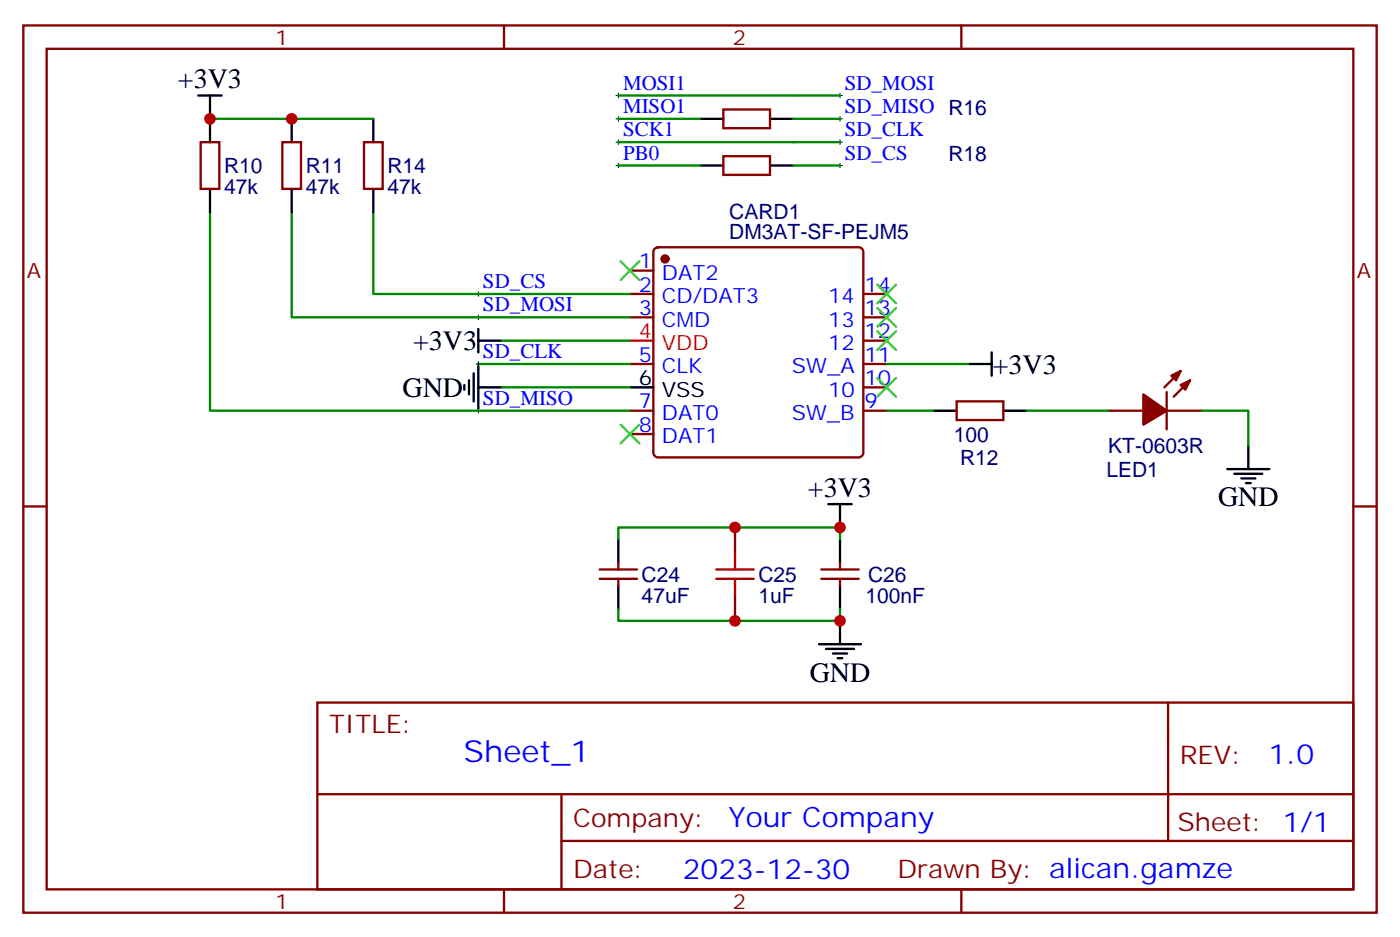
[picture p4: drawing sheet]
<svg xmlns="http://www.w3.org/2000/svg" width="212mm" height="142mm" viewBox="0 0 212 142" stroke-linecap="round" stroke-linejoin="round" font-family="sans-serif">
<g fill="none" stroke="#870000" stroke-width=".35">
<path d="M3.5 3.8h204.6v134.1h-204.6zM7.1 7.4h197.5v127h-197.5zM76.2 3.8v3.6M109.4 16.5h7v2.9h-7zM145.3 3.8v3.6M30.3 21.5h2.9v7h-2.9zM42.7 21.5h2.8v7h-2.8zM55 21.5h2.9v7h-2.9zM99 37.6l.5-.2h30.3a.71 .71 0 0 1 .7 .7v30.3a.76 .76 0 0 1-.7 .7h-30.3a.76 .76 0 0 1-.7-.7v-30.3zM109.4 23.6h7v2.8h-7zM95.2 40.9h3.6M95.2 44.4h3.6"/>
<path d="M95.2 47.9h3.6M95.2 55h3.6M130.5 44.4h3.6M130.5 47.9h3.6M130.5 55h3.6M130.5 58.5h3.6M130.5 51.5h3.6M176.4 59.2v5.7M178.5 56.1l-2.5 2.4M179.9 57.5l-2.5 2.4M3.5 76.5h3.6M95.2 62.1h3.6"/>
<path d="M95.2 65.6h3.6M111.1 79.7v3.5M130.5 62.1h3.6M144.6 60.6h7.1v2.9h-7.1zM167.6 62.1h5.3M176.4 62.1h5.3M204.6 76.5h3.5M90.7 86h5.6M90.7 87.5h5.6M93.5 85v1M93.5 87.5v1M111.1 90.3v3.5"/>
<path d="M124.2 86h5.6M124.2 87.5h5.6M127 85v1M127 87.5v1M48 106.2h156.6v28.2h-156.6zM48 120h156.5M84.9 120v14.1M176.6 106.2v20.9M76.2 134.4v3.5M84.9 127.1h119.6M145.3 134.4v3.5"/>
</g>
<g fill="#870000" stroke="#870000" stroke-width=".35">
<path d="M178.5 58.2l1.4-.7-.7 1.4z"/>
<path d="M177.1 56.8l1.4-.7-.7 1.4z"/>
<path d="M172.9 59.6l3.5 2.5-3.5 2.1z"/>
<circle cx="100.5" cy="39.1" r=".53"/>
</g>
<path d="M95.2 51.5h3.6" fill="none" stroke="#f00" stroke-width=".35"/>
<g fill="none" stroke="#000" stroke-width=".35">
<path d="M30 14.4h3.5M31.7 14.4v7.1M44.1 18v3.5M56.4 18v3.5M105.8 18h3.6M116.4 18h3.5M31.7 28.5v3.6M44.1 28.5v3.6M56.4 28.5v3.6M105.8 25h3.6M116.4 25h3.5M70.2 58.2v.7"/>
<path d="M70.9 57.5v2.1M71.6 56.4v4.2M72.3 58.5h3.5M72.3 51.5h3.5M72.3 49.7v3.5M72.3 55.4v6.3M95.2 58.5h3.6M146.4 55h3.5M149.9 53.2v3.6M125.2 76.2h3.6M127 76.2v3.5M141.1 62.1h3.5"/>
<path d="M151.7 62.1h3.5M185.6 70.9h6.3M186.6 71.6h4.3M187.7 72.3h2.1M188.4 73h.7M188.7 67.3v3.6M93.5 81.5v3.5M93.5 88.5v3.5M123.8 97.3h6.4M124.9 98h4.2M125.9 98.7h2.2M126.6 99.4h.8"/>
<path d="M127 81.5v3.5M127 88.5v3.5M127 93.8v3.5"/>
</g>
<path d="M93.8 39.5l2.9 2.8M96.7 39.5l-2.9 2.8M132.6 43l2.9 2.8M132.6 46.5l2.9 2.9M132.6 50.1l2.9 2.8M132.6 57.1l2.9 2.8M135.5 43l-2.9 2.8M135.5 46.5l-2.9 2.9M135.5 50.1l-2.9 2.8M135.5 57.1l-2.9 2.8M93.8 64.2l2.9 2.8M96.7 64.2l-2.9 2.8" fill="none" stroke="#3c3" stroke-width=".35"/>
<g fill="none" stroke="#008700" stroke-width=".35">
<path d="M31.7 18h24.7M93.5 14.4h33.5M93.5 18h12.3M119.9 18h7.1M31.7 32.1v30h63.5M44.1 32.1v15.8h51.1M56.4 32.1v12.3h38.8M93.5 21.5h33.5M93.5 25h12.3M119.9 25h7.1M72.3 55h22.9M75.8 51.5h19.4"/>
<path d="M75.8 58.5h19.4M134.1 55h12.3M134.1 62.1h7M155.2 62.1h12.4M181.7 62.1h7v5.2M93.5 92v1.8h33.5v-1.8M93.5 81.5v-1.8h33.5v1.8"/>
</g>
<g fill="none" stroke="#000" stroke-width=".15">
<path d="M93.1 14.4h.7M93.1 18h.7M93.5 14.1v.7M93.5 17.6v.7M126.6 14.4h.8M126.6 18h.8M127 14.1v.7M127 17.6v.7M93.1 21.5h.7M93.1 25h.7M93.5 21.1v.7M93.5 24.7v.7"/>
<path d="M126.6 21.5h.8M126.6 25h.8M127 21.1v.7M127 24.7v.7M72 47.9h.7M72 44.4h.7M72 55h.7M72.3 44.1v.7M72.3 47.6v.7M72.3 54.6v.8M72 62.1h.7M72.3 61.7v.7"/>
</g>
<path d="M108.3 86h5.6M108.3 87.5h5.6M111.1 83.2v2.8M111.1 87.5v2.8" fill="none" stroke="#a10000" stroke-width=".35"/>
<g fill="#c00">
<circle cx="31.8" cy="18" r=".88"/>
<circle cx="44.1" cy="18" r=".88"/>
<circle cx="111.1" cy="93.8" r=".88"/>
<circle cx="111.1" cy="79.7" r=".88"/>
<circle cx="127" cy="93.8" r=".88"/>
<circle cx="127" cy="79.7" r=".88"/>
</g>
<text font-size="4.6" fill="#00f" x="70.1" y="115.2">Sheet_1</text>
<g font-size="4.2">
<text x="26.9" y="13.3">+3V3</text>
<text x="62.5" y="52.9">+3V3</text>
<text x="60.9" y="60">GND</text>
<text x="150.1" y="56.4">+3V3</text>
<text x="122.2" y="75.1">+3V3</text>
<text x="184.1" y="76.5">GND</text>
<text x="122.4" y="103">GND</text>
</g>
<g font-size="4.2" fill="#00f">
<text x="191.8" y="115.4">1.0</text>
<text x="110.2" y="125">Your Company</text>
<text x="103.2" y="132.8">2023-12-30</text>
</g>
<g font-size="3.9" fill="#800">
<text x="49.7" y="110.7">TITLE:</text>
<text x="178.4" y="115.4">REV:</text>
<text x="86.6" y="124.9">Company:</text>
<text x="178" y="125.6">Sheet: 1/1</text>
<text x="86.6" y="132.6">Date:</text>
<text x="135.7" y="132.7">Drawn By: alican.gamze</text>
</g>
<g font-size="3.2" fill="#800">
<text x="41.6" y="6.8">1</text>
<text x="110.8" y="6.8">2</text>
<text x="4.1" y="41.9">A</text>
<text x="205.1" y="41.9">A</text>
<text x="41.6" y="137.4">1</text>
<text x="110.8" y="137.4">2</text>
</g>
<g font-size="3.2" fill="#00f">
<text x="94.2" y="13.5">MOSI1</text>
<text x="94.2" y="17.1">MISO1</text>
<text x="127.7" y="17.1">SD_MISO R16</text>
<text x="127.7" y="13.5">SD_MOSI</text>
<text x="94.2" y="20.6">SCK1</text>
<text x="127.7" y="20.6">SD_CLK</text>
<text x="94.2" y="24.1">PB0</text>
<text x="127.7" y="24.1">SD_CS</text>
<text x="96.6" y="40.5">1</text>
<text x="73" y="47.1">SD_MOSI</text>
<text x="73" y="43.5">SD_CS</text>
<text x="96.6" y="44.1">2</text>
<text x="96.6" y="47.6">3</text>
<text x="100.1" y="42.3">DAT2</text>
<text x="100.1" y="45.8">CD/DAT3</text>
<text x="125.2" y="45.8">14</text>
<text x="130.7" y="47.6">13</text>
<text x="130.7" y="44.1">14</text>
<text x="100.1" y="49.4">CMD</text>
<text x="125.2" y="52.9">12</text>
<text x="125.2" y="49.4">13</text>
<text x="130.7" y="51.1">12</text>
<text x="73" y="54.1">SD_CLK</text>
<text x="96.6" y="54.6">5</text>
<text x="100.1" y="56.4">CLK</text>
<text x="119.7" y="56.4">SW_A</text>
<text x="125.2" y="59.9">10</text>
<text x="130.7" y="58.2">10</text>
<text x="130.7" y="54.6">11</text>
<text x="73" y="61.2">SD_MISO</text>
<text x="96.6" y="61.7">7</text>
<text x="96.6" y="65.2">8</text>
<text x="100.1" y="63.5">DAT0</text>
<text x="119.7" y="63.5">SW_B</text>
<text x="130.7" y="61.7">9</text>
<text x="100.1" y="67">DAT1</text>
</g>
<g font-size="3.2" fill="#000080">
<text x="33.9" y="29.3">47k</text>
<text x="33.9" y="26.2">R10</text>
<text x="46.2" y="29.3">47k</text>
<text x="46.2" y="26.2">R11</text>
<text x="58.6" y="29.3">47k</text>
<text x="58.6" y="26.2">R14</text>
<text x="143.4" y="24.4">R18</text>
<text x="110.2" y="33.1">CARD1</text>
<text x="110.2" y="36.1">DM3AT-SF-PEJM5</text>
<text x="144.2" y="66.7">100</text>
<text x="145.1" y="70.3">R12</text>
<text x="167.6" y="68.5">KT-0603R</text>
<text x="167.3" y="72">LED1</text>
<text x="97" y="87.9">C24</text>
<text x="114.7" y="87.9">C25</text>
<text x="131.3" y="87.9">C26</text>
<text x="97" y="91.1">47uF</text>
<text x="114.7" y="91.1">1uF</text>
<text x="130.9" y="91.1">100nF</text>
</g>
<g font-size="3.2" fill="#f00">
<text x="96.6" y="51.1">4</text>
<text x="100.1" y="52.9">VDD</text>
</g>
<g font-size="3.2">
<text x="96.6" y="58.2">6</text>
<text x="100.1" y="59.9">VSS</text>
</g>
</svg>
